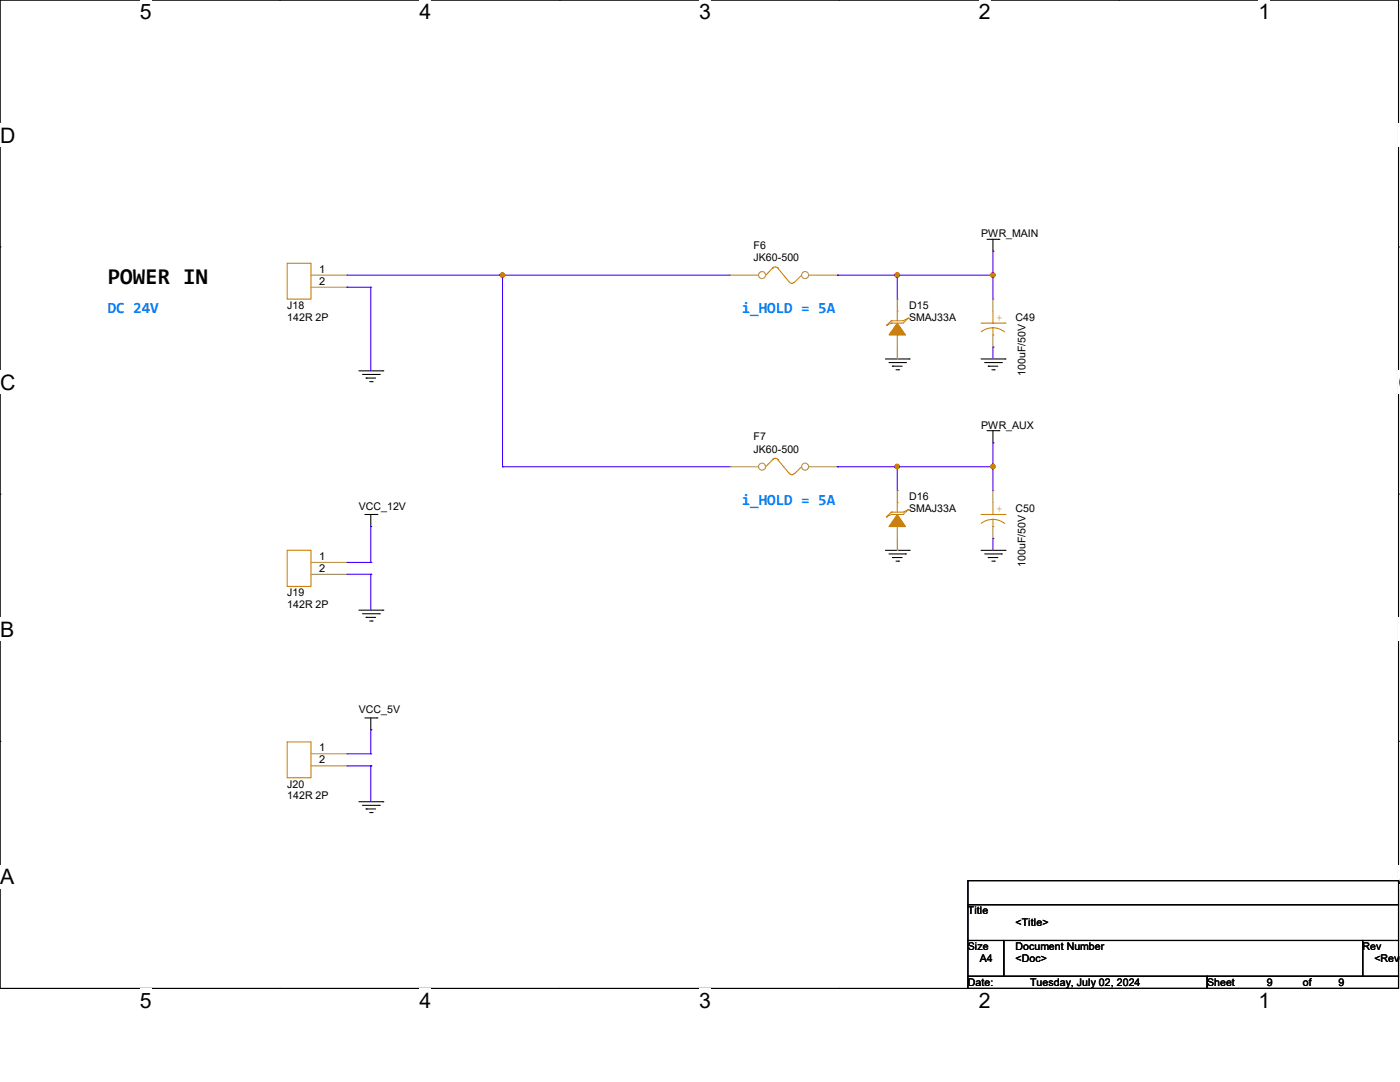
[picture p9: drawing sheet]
<svg xmlns="http://www.w3.org/2000/svg" width="279mm" height="216mm" viewBox="0 0 279 216" stroke-linecap="round" stroke-linejoin="round" font-family="sans-serif">
<path d="M0 0h279.1v197.2h-279.1z" fill="none" stroke="#000" stroke-width=".21"/>
<g fill="#fff">
<path d="M27.9 0h2.4v4.7h-2.4z"/>
<path d="M27.9 197.2h2.4v4.8h-2.4z"/>
</g>
<path d="M55.8 0h.1M55.8 197.2h.1" fill="none" stroke="#000" stroke-width=".21"/>
<g fill="#fff">
<path d="M83.7 0h2.4v4.7h-2.4z"/>
<path d="M83.7 197.2h2.4v4.8h-2.4z"/>
</g>
<path d="M111.6 0h.1M111.6 197.2h.1" fill="none" stroke="#000" stroke-width=".21"/>
<g fill="#fff">
<path d="M139.5 0h2.4v4.7h-2.4z"/>
<path d="M139.5 197.2h2.4v4.8h-2.4z"/>
</g>
<path d="M167.4 0h.1M167.4 197.2h.1" fill="none" stroke="#000" stroke-width=".21"/>
<g fill="#fff">
<path d="M195.3 0h2.4v4.7h-2.4z"/>
<path d="M195.3 197.2h2.4v4.8h-2.4z"/>
</g>
<path d="M223.3 0h.1M223.3 197.2h.1" fill="none" stroke="#000" stroke-width=".21"/>
<g fill="#fff">
<path d="M251.2 0h2.3v4.7h-2.3z"/>
<path d="M251.2 197.2h2.3v4.8h-2.3z"/>
<path d="M0 24.6h3v4.8h-3z"/>
<path d="M279.1 24.6h.3v4.8h-.3z"/>
<path d="M0 73.9h3v4.8h-3z"/>
<path d="M279.1 73.9h.3v4.8h-.3z"/>
</g>
<path d="M0 49.3h.1M279.1 49.3h.1" fill="none" stroke="#000" stroke-width=".21"/>
<g fill="#fff">
<path d="M0 123.2h2.8v4.8h-2.8z"/>
<path d="M279.1 123.2h.3v4.8h-.3z"/>
</g>
<path d="M0 98.6h.1M279.1 98.6h.1" fill="none" stroke="#000" stroke-width=".21"/>
<g fill="#fff">
<path d="M0 172.6h2.8v4.7h-2.8z"/>
<path d="M279 172.6h.4v4.7h-.4z"/>
</g>
<g fill="none" stroke="#000" stroke-width=".21">
<path d="M197 47.8h2.3M198.2 50.1h.1M198.2 47.8v2.3M199.3 47.8h.1M71.6 74h4.8M72.3 74.7h3.4M73.1 75.4h.1M73.1 75.4h1.9M73.8 76.2h.5M74.3 76.2h.1M75.7 74.7h.1M76.4 74h.1"/>
<path d="M176.7 71.6h4.7M177.4 72.3h3.3M178.1 73.1h.1M178.1 73.1h1.9M178.8 73.8h.5M179.3 73.8h.1M180.7 72.3h.1M181.4 71.6h.1M195.8 71.6h4.8M196.5 72.3h3.4M197.2 73.1h.1M197.2 73.1h1.9"/>
<path d="M198 73.8h.4M198.4 73.8h.1M199.9 72.3h.1M200.6 71.6h.1M197 85.9h2.3M198.2 88.3h.1M198.2 85.9v2.4M199.3 85.9h.1M72.8 102.7h2.4M74 105.1h.1M74 102.7v2.4M75.2 102.7h.1"/>
<path d="M176.7 109.8h4.7M177.4 110.5h3.3M178.1 111.3h.1M178.1 111.3h1.9M178.8 112h.5M179.3 112h.1M180.7 110.5h.1M181.4 109.8h.1M195.8 109.8h4.8M196.5 110.5h3.4M197.2 111.3h.1M197.2 111.3h1.9"/>
<path d="M198 112h.4M198.4 112h.1M199.9 110.5h.1M200.6 109.8h.1M71.6 121.8h4.8M72.3 122.5h3.4M73.1 123.2h.1M73.1 123.2h1.9M73.8 123.9h.5M74.3 123.9h.1M75.7 122.5h.1M76.4 121.8h.1"/>
<path d="M0 147.9h.1M71.6 160h4.8M72.8 143.3h2.4M74 145.6h.1M74 143.3v2.3M75.2 143.3h.1M76.4 160h.1M279.1 147.9h.1M72.3 160.7h3.4M73.1 161.4h.1M73.1 161.4h1.9M73.8 162.1h.5"/>
<path d="M74.3 162.1h.1M75.7 160.7h.1M193.2 175.7h85.9v4.8h-85.9zM193.2 180.5h85.9v7.2h-85.9zM193.2 187.7h7.1v7.1h-7.1zM193.2 194.8h47.7v2.4h-47.7zM200.3 187.7h71.6v7.1h-71.6zM240.9 194.8h38.2v2.4h-38.2zM271.9 187.7h7.2v7.1h-7.2z"/>
</g>
<g fill="none" stroke="#cc8006" stroke-width=".21">
<path d="M154.2 53.5a.7 .7 0 0 1 1 0M154.2 53.5h.1M154.2 53.5l-1.4 1.4M155.2 53.5h.1M155.2 53.5l2.4 2.8M158.4 56.3a.46 .46 0 0 1-.8 0M160 54.9h.1M160 54.9l-1.5 1.4M176.9 64.9h.1M177.9 64h.1M177.9 64.5h.1M177.9 64l-1 .9"/>
<path d="M177.9 64.5l-1 .4M179.1 66.8h.1M179.1 62.1h.1M179.1 62.1v1.9M179.1 66.8v2.5M181.2 63.5h.1M181.2 63.5l-.9 .5h-2.4M181.2 63.5l-.9 1h-2.4"/>
</g>
<path d="M179.1 64.5l1.6 2.3h-3.3z" fill-rule="evenodd" fill="#cc8006" stroke="#cc8006" stroke-width=".21"/>
<path d="M179.1 59.7h.1M179.1 59.7v2.4M179.1 71.6h.1M179.1 69.3v2.3" fill="none" stroke="#a84" stroke-width=".21"/>
<circle cx="152.1" cy="54.9" r=".7" fill="#fff" stroke="#a84" stroke-width=".21"/>
<path d="M145.6 54.9h.1M145.6 54.9h5.8" fill="none" stroke="#a84" stroke-width=".21"/>
<circle cx="160.7" cy="54.9" r=".7" fill="#fff" stroke="#a84" stroke-width=".21"/>
<g fill="none" stroke="#a84" stroke-width=".21">
<path d="M161.4 54.9h5.7M167.1 54.9h.1M198.2 59.7h.1M198.2 59.7v2.4M198.2 69.3h.1M198.2 66.8v2.5M62.1 112.2h7.2M62.1 114.6h7.2M69.3 112.2h.1M69.3 114.6h.1M62.1 150.4h7.2M62.1 152.8h7.2"/>
<path d="M69.3 150.4h.1M69.3 152.8h.1"/>
</g>
<g fill="none" stroke="#cc8006" stroke-width=".21">
<path d="M195.8 64.5h4.8M198.2 66.8h.1M198.2 64.5h.1M198.2 65.4l1.4 .3 .9 .5M198.2 65.4l-1 .1-1.4 .7M198.2 62.1v2.4M198.2 65.4v1.4M200.6 64.5h.1M154.2 91.7a.7 .7 0 0 1 1 0M154.2 91.7h.1M154.2 91.7l-1.4 1.4M155.2 91.7h.1"/>
<path d="M155.2 91.7l2.4 2.8M158.5 94.5a.48 .48 0 0 1-.9 0M160 93.1h.1M160 93.1l-1.5 1.4M57.3 109.8h4.8v7.2h-4.8zM57.3 148h4.8v7.2h-4.8z"/>
</g>
<circle cx="152.1" cy="93.1" r=".7" fill="#fff" stroke="#a84" stroke-width=".21"/>
<path d="M145.6 93.1h.1M145.6 93.1h5.8" fill="none" stroke="#a84" stroke-width=".21"/>
<circle cx="160.7" cy="93.1" r=".7" fill="#fff" stroke="#a84" stroke-width=".21"/>
<g fill="none" stroke="#a84" stroke-width=".21">
<path d="M62.1 54.9h7.2M62.1 57.3h7.2M69.3 54.9h.1M69.3 57.3h.1M161.4 93.1h5.7M167.1 93.1h.1M179.1 97.9h.1M179.1 97.9v2.4M198.2 97.9h.1M198.2 97.9v2.4M179.1 109.8h.1M179.1 107.4v2.4"/>
<path d="M198.2 107.4h.1M198.2 105.1v2.3"/>
</g>
<g fill="none" stroke="#cc8006" stroke-width=".21">
<path d="M57.3 52.5h4.8v7.2h-4.8zM176.9 103.1h.1M177.9 102.2h.1M177.9 102.7h.1M177.9 102.2l-1 .9M177.9 102.7l-1 .4M179.1 105.1h.1M179.1 100.3h.1M179.1 100.3v1.9M179.1 105.1v2.3M181.2 101.7h.1M181.2 101.7l-.9 .5h-2.4"/>
<path d="M181.2 101.7l-.9 1h-2.4M195.8 102.7h4.8M198.2 105.1h.1M198.2 102.7h.1M198.2 103.6l1 .2 1.3 .7M198.2 103.6l-1 .2-1.4 .6M198.2 100.3v2.4M198.2 103.6v1.5M200.6 102.7h.1"/>
</g>
<path d="M179.1 102.7l1.6 2.4h-3.3z" fill-rule="evenodd" fill="#cc8006" stroke="#cc8006" stroke-width=".21"/>
<g fill="none" stroke="#4200ff" stroke-width=".21">
<path d="M69.3 57.3h.1M69.3 57.3h4.7M69.3 54.9h76.3M74 57.3h.1M74 57.3v16.7M100.3 54.9h.1M100.3 54.9v38.2M167.1 54.9h.1M167.1 54.9h31.1M179.1 54.9h.1M179.1 54.9v4.8M198.2 50.1h.1"/>
<path d="M198.2 54.9h.1M198.2 50.1v9.6M198.2 69.3h.1M198.2 69.3v2.3M100.3 93.1h.1M100.3 93.1h45.3M167.1 93.1h.1M167.1 93.1h31.1M179.1 93.1h.1M179.1 93.1v4.8M198.2 88.3h.1M198.2 93.1h.1"/>
<path d="M198.2 88.3v9.6M69.3 112.2h4.7M69.3 114.6h4.7M74 112.2h.1M74 114.6h.1M74 105.1v7.1M74 114.6v7.2M198.2 107.4h.1M198.2 107.4v2.4M69.3 150.4h4.7M69.3 152.8h4.7M74 150.4h.1"/>
<path d="M74 145.6h.1M74 152.8h.1M74 145.6v4.8M74 152.8v7.2"/>
</g>
<g fill="#f00" stroke="#f00" stroke-width=".21">
<circle cx="179" cy="54.9" r=".44"/>
<circle cx="198.1" cy="54.9" r=".44"/>
<circle cx="100.3" cy="54.9" r=".44"/>
<circle cx="179" cy="93.1" r=".44"/>
<circle cx="198.1" cy="93.1" r=".44"/>
</g>
<text font-size="4.5" x="21.5" y="56.7">POWER IN</text>
<g font-size="4.2">
<text x="27.9" y="3.8">5</text>
<text x="83.7" y="3.8">4</text>
<text x="139.5" y="3.8">3</text>
<text x="195.3" y="3.8">2</text>
<text x="251.2" y="3.8">1</text>
<text x="0" y="28.4">D</text>
<text x="0" y="77.7">C</text>
<text x="279.1" y="77.7">C</text>
<text x="0" y="127">B</text>
<text x="0" y="176.4">A</text>
<text x="279.1" y="176.4">A</text>
<text x="27.9" y="201">5</text>
<text x="83.7" y="201">4</text>
<text x="139.5" y="201">3</text>
<text x="195.3" y="201">2</text>
<text x="251.2" y="201">1</text>
</g>
<g font-size="3.1" fill="#0080ff">
<text x="21.5" y="62.5">DC 24V</text>
<text x="148" y="62.5">i_HOLD = 5A</text>
<text x="148" y="100.7">i_HOLD = 5A</text>
</g>
<g font-size="2.2">
<text x="63.7" y="54.4">1</text>
<text x="63.7" y="56.8">2</text>
<text x="63.7" y="111.7">1</text>
<text x="63.7" y="114.1">2</text>
<text x="63.7" y="149.9">1</text>
<text x="63.7" y="152.3">2</text>
</g>
<g font-size="2.1">
<text x="195.8" y="47.3">PWR_MAIN</text>
<text x="150.4" y="49.7">F6</text>
<text x="150.4" y="52.1">JK60-500</text>
<text x="57.3" y="61.6">J18</text>
<text x="57.3" y="64">142R 2P</text>
<text x="181.4" y="61.6">D15</text>
<text x="181.4" y="64">SMAJ33A</text>
<text x="202.7" y="64">C49</text>
<text x="204.7" y="75" transform="rotate(-90 204.7 75)">100uF/50V</text>
<text x="150.4" y="87.9">F7</text>
<text x="195.8" y="85.5">PWR_AUX</text>
<text x="150.4" y="90.3">JK60-500</text>
<text x="71.6" y="101.8">VCC_12V</text>
<text x="181.4" y="99.8">D16</text>
<text x="181.4" y="102.2">SMAJ33A</text>
<text x="202.7" y="102.2">C50</text>
<text x="204.7" y="113.2" transform="rotate(-90 204.7 113.2)">100uF/50V</text>
<text x="57.3" y="119">J19</text>
<text x="57.3" y="121.3">142R 2P</text>
<text x="71.6" y="142.3">VCC_5V</text>
<text x="57.3" y="157.1">J20</text>
<text x="57.3" y="159.5">142R 2P</text>
<text x="193.2" y="182.5">Title</text>
<text x="202.7" y="184.8">&lt;Title&gt;</text>
<text x="193.2" y="189.6">Size</text>
<text x="195.5" y="192">A4</text>
<text x="202.7" y="189.6">Document Number</text>
<text x="202.7" y="192">&lt;Doc&gt;</text>
<text x="271.9" y="189.6">Rev</text>
<text x="274.3" y="192">&lt;RevC</text>
<text x="193.2" y="196.8">Date:</text>
<text x="205.6" y="196.8">Tuesday, July 02, 2024</text>
<text x="240.9" y="196.8">Sheet</text>
<text x="252.9" y="196.8">9</text>
<text x="260" y="196.8">of</text>
<text x="267.2" y="196.8">9</text>
</g>
<g font-size="2.1" fill="#cc8006">
<text x="198.9" y="64">+</text>
<text x="198.9" y="102.1">+</text>
</g>
</svg>
